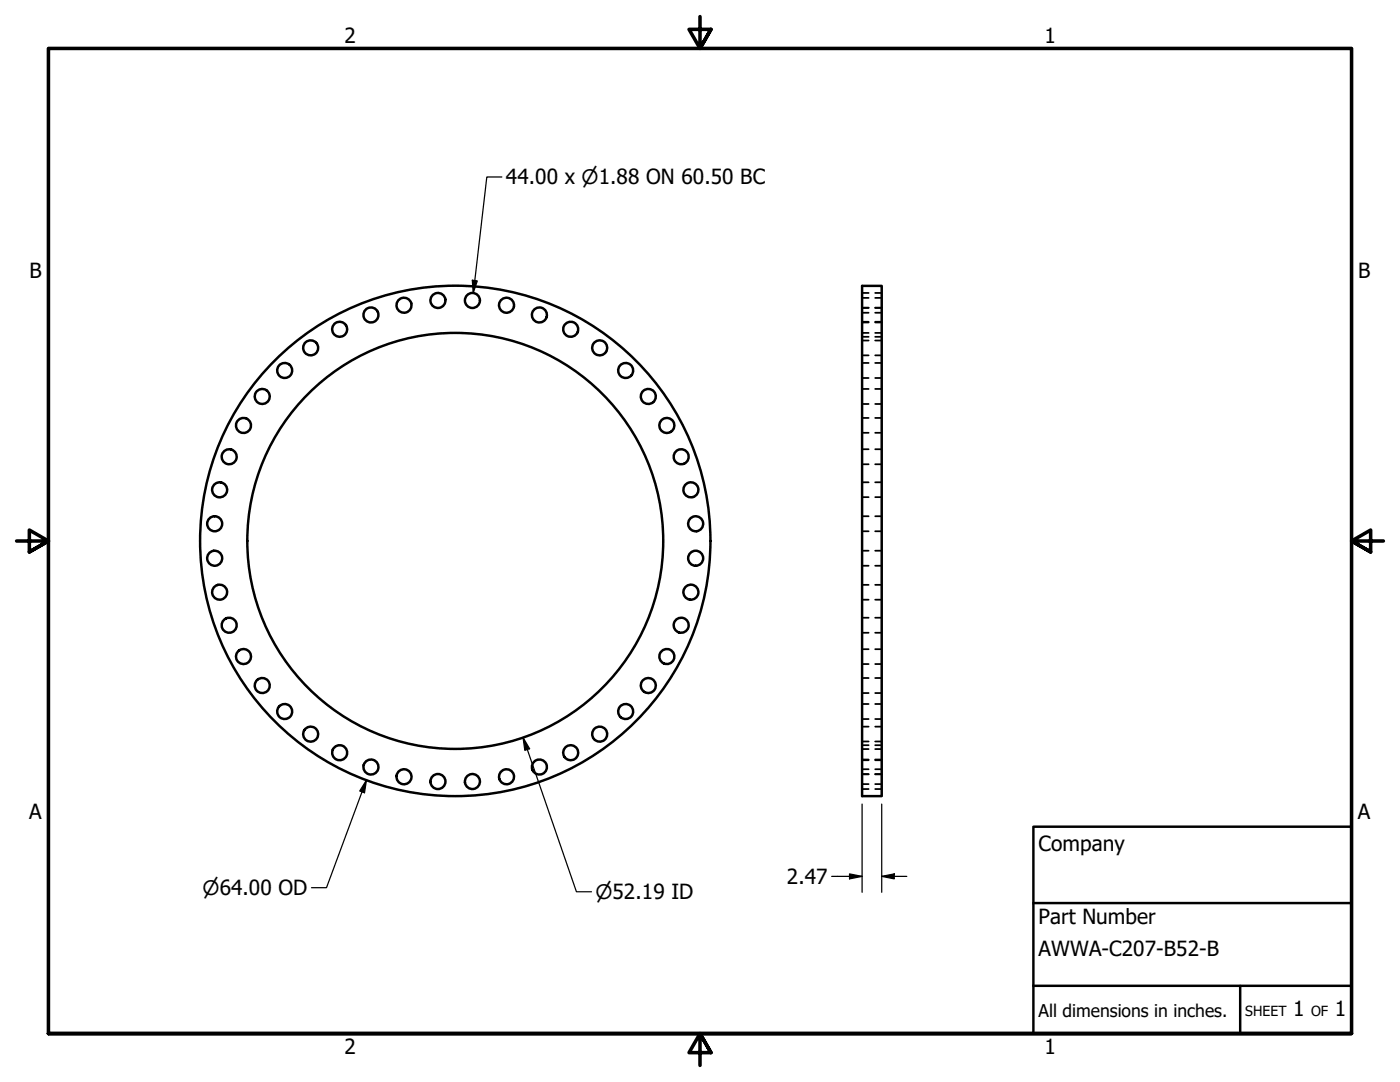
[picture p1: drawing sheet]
<svg xmlns="http://www.w3.org/2000/svg" width="279mm" height="216mm" viewBox="0 0 279 216" stroke-linecap="round" stroke-linejoin="round" font-family="sans-serif">
<!-- layer: Visible (ANSI) -->
<g fill="none" stroke="#000" stroke-width=".49">
<path d="M172 57h4v101.9h-4z"/>
<circle cx="87.4" cy="60" r="1.5"/>
<circle cx="94.3" cy="60" r="1.5"/>
<circle cx="52.3" cy="79.1" r="1.5"/>
<circle cx="56.8" cy="73.9" r="1.5"/>
<circle cx="62" cy="69.4" r="1.5"/>
<circle cx="67.8" cy="65.7" r="1.5"/>
<circle cx="74" cy="62.8" r="1.5"/>
<circle cx="80.6" cy="60.9" r="1.5"/>
<circle cx="101.1" cy="60.9" r="1.5"/>
<circle cx="107.7" cy="62.8" r="1.5"/>
<circle cx="113.9" cy="65.7" r="1.5"/>
<circle cx="119.7" cy="69.4" r="1.5"/>
<circle cx="124.9" cy="73.9" r="1.5"/>
<circle cx="129.4" cy="79.1" r="1.5"/>
<circle cx="43.8" cy="97.7" r="1.5"/>
<circle cx="45.7" cy="91.1" r="1.5"/>
<circle cx="48.6" cy="84.9" r="1.5"/>
<circle cx="133.1" cy="84.9" r="1.5"/>
<circle cx="135.9" cy="91.1" r="1.5"/>
<circle cx="137.9" cy="97.7" r="1.5"/>
<circle cx="42.8" cy="104.5" r="1.5"/>
<circle cx="42.8" cy="111.4" r="1.5"/>
<circle cx="43.8" cy="118.2" r="1.5"/>
<circle cx="90.9" cy="107.9" r="50.9"/>
<circle cx="90.9" cy="107.9" r="41.5"/>
<circle cx="137.9" cy="118.2" r="1.5"/>
<circle cx="138.8" cy="104.5" r="1.5"/>
<circle cx="138.8" cy="111.4" r="1.5"/>
<circle cx="45.7" cy="124.8" r="1.5"/>
<circle cx="48.6" cy="131" r="1.5"/>
<circle cx="52.3" cy="136.8" r="1.5"/>
<circle cx="129.4" cy="136.8" r="1.5"/>
<circle cx="133.1" cy="131" r="1.5"/>
<circle cx="135.9" cy="124.8" r="1.5"/>
<circle cx="56.8" cy="142" r="1.5"/>
<circle cx="62" cy="146.5" r="1.5"/>
<circle cx="67.8" cy="150.2" r="1.5"/>
<circle cx="74" cy="153.1" r="1.5"/>
<circle cx="80.6" cy="155" r="1.5"/>
<circle cx="87.4" cy="155.9" r="1.5"/>
<circle cx="94.3" cy="155.9" r="1.5"/>
<circle cx="101.1" cy="155" r="1.5"/>
<circle cx="107.7" cy="153.1" r="1.5"/>
<circle cx="113.9" cy="150.2" r="1.5"/>
<circle cx="119.7" cy="146.5" r="1.5"/>
<circle cx="124.9" cy="142" r="1.5"/>
</g>
<!-- layer: Hidden (ANSI) -->
<g fill="none" stroke="#000" stroke-width=".35">
<path d="M172 59.4h1.4M172 58.5h1.4M174.7 59.4h1.3M174.7 58.5h1.3M172 66.4h1.4M172 62.4h1.4M172 64.3h1.4M172 61.4h1.4M172 67.2h1.4M172 64.2h1.4M172 70.9h1.4M172 67.9h1.4"/>
<path d="M172 75.4h1.4M172 72.4h1.4M172 77.6h1.4M172 61.5h1.4M174.7 66.4h1.3M174.7 62.4h1.3M174.7 64.3h1.3M174.7 61.4h1.3M174.7 67.2h1.3M174.7 64.2h1.3M174.7 70.9h1.3M174.7 67.9h1.3"/>
<path d="M174.7 75.4h1.3M174.7 72.4h1.3M174.7 77.6h1.3M174.7 61.5h1.3M172 80.6h1.4M172 86.4h1.4M172 83.4h1.4M172 92.6h1.4M172 89.6h1.4M172 99.2h1.4M172 96.2h1.4M174.7 80.6h1.3"/>
<path d="M174.7 86.4h1.3M174.7 83.4h1.3M174.7 92.6h1.3M174.7 89.6h1.3M174.7 99.2h1.3M174.7 96.2h1.3M172 106h1.4M172 103h1.4M172 112.9h1.4M172 109.9h1.4M172 119.7h1.4M172 116.7h1.4"/>
<path d="M174.7 106h1.3M174.7 103h1.3M174.7 112.9h1.3M174.7 109.9h1.3M174.7 119.7h1.3M174.7 116.7h1.3M172 126.3h1.4M172 123.3h1.4M172 132.5h1.4M172 129.5h1.4M172 138.3h1.4M172 135.3h1.4"/>
<path d="M174.7 126.3h1.3M174.7 123.3h1.3M174.7 132.5h1.3M174.7 129.5h1.3M174.7 138.3h1.3M174.7 135.3h1.3M172 149.5h1.4M172 143.5h1.4M172 140.5h1.4M172 148h1.4M172 145h1.4M172 151.7h1.4"/>
<path d="M172 148.7h1.4M172 154.5h1.4M172 151.6h1.4M172 156.5h1.4M172 153.5h1.4M172 157.4h1.4M172 154.4h1.4M174.7 149.5h1.3M174.7 143.5h1.3M174.7 140.5h1.3M174.7 148h1.3M174.7 145h1.3"/>
<path d="M174.7 151.7h1.3M174.7 148.7h1.3M174.7 154.5h1.3M174.7 151.6h1.3M174.7 156.5h1.3M174.7 153.5h1.3M174.7 157.4h1.3M174.7 154.4h1.3"/>
</g>
<!-- layer: Border (ANSI) -->
<path d="M139.7 3.3v6.4l-2.2-3.8h4.4l-2.2 3.8 2.2-3.8M3.3 107.9h6.4l-3.8-2.1v4.3l3.8-2.2-3.8 2.2M276.1 107.9h-6.4l3.8-2.1v4.3l-3.8-2.2 3.8 2.2M9.7 206.2v-196.5h260v196.5h-260h260M141.9 210l-2.2-3.8 2.2 3.8h-4.4l2.2-3.8v6.4" fill="none" stroke="#000" stroke-width=".71"/>
<!-- layer: Title (ANSI) -->
<path d="M206.2 165h63.5v41.2h-63.5zM206.2 196.7h63.5M206.2 180.2h63.5M247.5 196.7v9.5" fill="none" stroke="#000" stroke-width=".49"/>
<!-- layer: Dimension (ANSI) -->
<path d="M100.2 35.3h-3l-2.8 23.2M94.3 55.9l.9 .2-.8 2.4zM73.1 155.7l-.4 2.5-.9-.4zM73.1 155.7l-7.9 21.4h-3M104.4 147.2l1.3 2.2-1 .3zM104.4 147.2l10.6 30.7h3M166 174.9h6M169.5 174.4l2.5 .5-2.5 .5zM172 160.4v17.6M176 174.9l2.5-.5v1zM176 174.9h5M176 160.4v17.6" fill="none" stroke="#000" stroke-width=".25"/>
<g fill="#000">
<path d="M94.3 55.9l.9 .2-.8 2.4z" fill-rule="evenodd"/>
<path d="M73.1 155.7l-.4 2.5-.9-.4z" fill-rule="evenodd"/>
<path d="M104.4 147.2l1.3 2.2-1 .3z" fill-rule="evenodd"/>
<path d="M169.5 174.4l2.5 .5-2.5 .5z" fill-rule="evenodd"/>
<path d="M176 174.9l2.5-.5v1z" fill-rule="evenodd"/>
</g>
<g font-size="4.2">
<text x="68.7" y="8.6">2</text>
<text x="208.4" y="8.6">1</text>
<text x="101" y="36.8">44.00 x ⌀1.88 ON 60.50 BC</text>
<text x="5.9" y="55.5">B</text>
<text x="271" y="55.5">B</text>
<text x="5.8" y="163.4">A</text>
<text x="271" y="163.4">A</text>
<text x="207.3" y="169.8">Company</text>
<text x="157.1" y="176.4">2.47</text>
<text x="207.3" y="184.4">Part Number</text>
<text x="207.3" y="190.7">AWWA-C207-B52-B</text>
<text x="258.1" y="202.8">1</text>
<text x="266.4" y="202.8">1</text>
<text x="68.7" y="210.3">2</text>
<text x="208.4" y="210.3">1</text>
</g>
<g font-size="4">
<text x="40.4" y="178.6">⌀64.00 OD</text>
<text x="118.8" y="179.4">⌀52.19 ID</text>
</g>
<text font-size="3.5" x="207.3" y="202.9">All dimensions in inches.</text>
<g font-size="2.8">
<text x="248.5" y="202.8">SHEET</text>
<text x="261.7" y="202.8">OF</text>
</g>
</svg>
